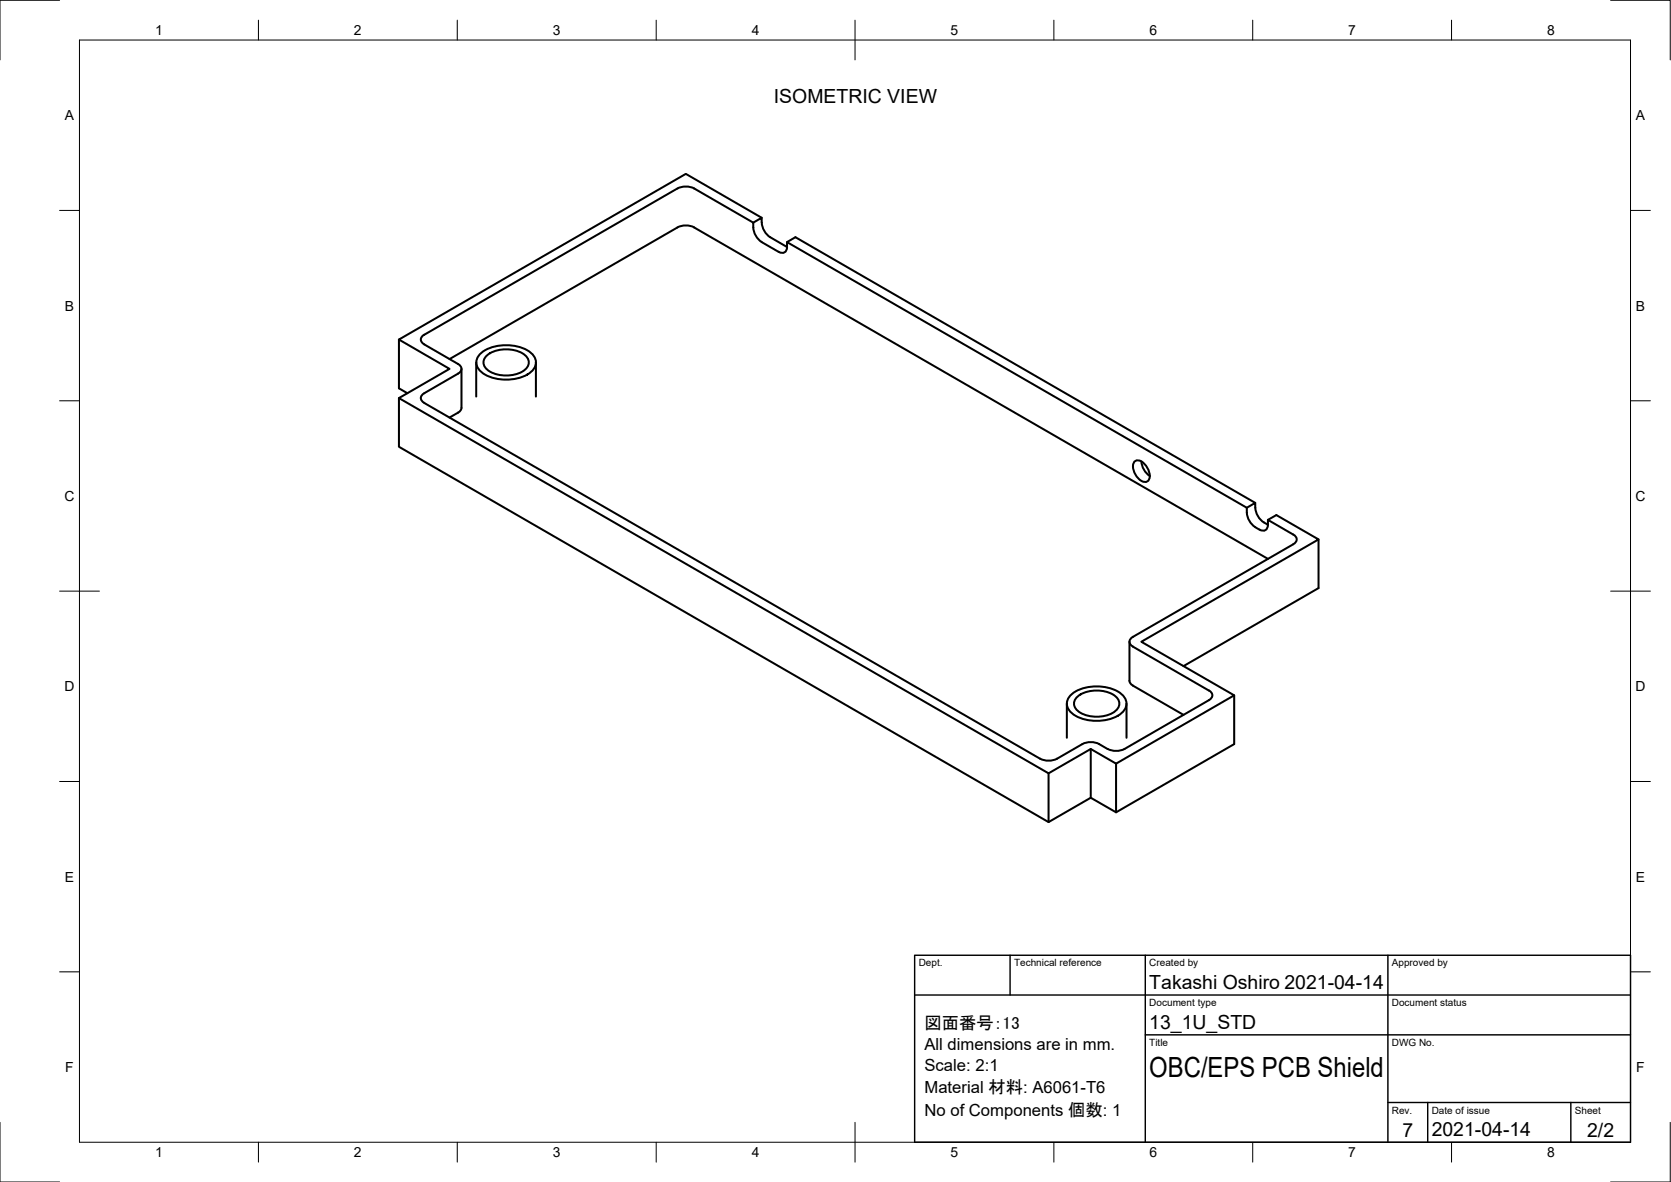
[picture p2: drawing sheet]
<svg xmlns="http://www.w3.org/2000/svg" width="420mm" height="297mm" viewBox="0 0 420 297" stroke-linecap="round" stroke-linejoin="round" font-family="sans-serif">
<!-- layer: Visible -->
<g fill="none" stroke="#000" stroke-width=".51">
<path d="M170.3 47.4l-63.6 36.7a1.3 1.3 0 0 0-.9 1.2 1.3 1.3 0 0 0 .9 1.3l8.5 4.9a1.29 1.29 0 0 1 .8 1.2 1.29 1.29 0 0 1-.8 1.2l-8.5 4.9a1.3 1.3 0 0 0-.9 1.2 1.3 1.3 0 0 0 .9 1.3l154.8 89.4 1.8 .5 1.9-.3 6.9-3.9 1.2-.4 1.3-.1a6.9 6.9 0 0 1 3.9 1.7M170.3 57.2l-57.3 33M170.3 57.2l1.8-.5h1.3l1.2 .5M170.3 47.4l1.2-.4 1.3-.1 1.8 .5 14.8 8.6v1.2M174.6 57.2l144.2 83.2M189.4 56l2.1-1.3a5 5 0 0 0 2.2 4.9l4.2 2.5M189.4 57.1l.5 1.8 1.1 1.6 4.8 2.8M191.5 54.7l-19.1-11-72.1 41.6 12.7 7.4-12.7 7.3 163.4 94.3 10.6-6.1 6.3 3.7 29.7-17.2-23.3-13.4 44.5-25.7-10.6-6.2-2.1 1.2M197.9 62.1v-1.3l115.6 66.8a5 5 0 0 0 2.1 4.9M197.9 60.8l2.1-1.2 115.6 66.8M197.9 62.1a1.29 1.29 0 0 1-.6 1.3 1.29 1.29 0 0 1-1.5-.1M100.3 85.3v12.3l2.1 1.2"/>
<path d="M116 92.7v9.8M119.7 91.1v8.6M120.6 89.1a10.6 10.6 0 0 1 10.2-1.8 4.9 4.9 0 0 1 4 3.8 4.2 4.2 0 0 1-3.1 3.5 11.5 11.5 0 0 1-10.5-1 2.92 2.92 0 0 1-.6-4.5zM122.6 89.2a8.2 8.2 0 0 1 9.9 .5 2.35 2.35 0 0 1-1.2 3.7 8.6 8.6 0 0 1-8.7-.5 2.24 2.24 0 0 1 0-3.7zM134.7 91.1v8.6M100.3 100v12.3l163.4 94.3 10.6-6.1 6.3 3.6 29.7-17.1v-12.3M116 102.5a1.49 1.49 0 0 1-.8 1.2l-2.2 1.2M285.2 116.1a1.8 1.8 0 0 1 2.7 .6l.7 1.1a2.53 2.53 0 0 1-.1 3.2 2.75 2.75 0 0 1-3.2-2 3.2 3.2 0 0 1-.1-2.9zM287 116l.5 1.7 .7 1.1 .9 .8M313.5 127.6l2.1-1.2a5.2 5.2 0 0 0 3.2 5.5M318.8 131.9a1.29 1.29 0 0 1-.6 1.3 1.29 1.29 0 0 1-1.5-.1l-1.1-.6M318.8 131.9v-1.3l6.4 3.7a1.3 1.3 0 0 1 .9 1.3 1.3 1.3 0 0 1-.9 1.2l-40.3 23.2a1.29 1.29 0 0 0-.9 1.3 1.29 1.29 0 0 0 .9 1.2l19.1 11"/>
<path d="M331.5 135.6v12.2l-33.9 19.6M268.2 176.8v8.6M269 174.9a10.6 10.6 0 0 1 10.3-1.9 4.9 4.9 0 0 1 4 3.8 4.2 4.2 0 0 1-3.1 3.5 11.5 11.5 0 0 1-10.5-1 2.92 2.92 0 0 1-.7-4.4zM271.1 175a8.2 8.2 0 0 1 9.8 .5 2.35 2.35 0 0 1-1.1 3.7 8.6 8.6 0 0 1-8.7-.5 2.24 2.24 0 0 1 0-3.7zM283.3 176.8v8.6M284 171.1a1.49 1.49 0 0 0 .9 1.2l12.7 7.3M284 161.3v9.8M304 176l-21.2 12.2-1.8 .5-1.3-.1-1.2-.4M304 173.5a1.29 1.29 0 0 1 .8 1.2 1.29 1.29 0 0 1-.8 1.2M263.7 194.3v12.3M274.3 188.2v12.3M280.6 191.9v12.2"/>
</g>
<!-- layer: Border -->
<g fill="none" stroke="#000" stroke-width=".25">
<path d="M15 .1h-15v15M20 10.1h390v276.9h-390zM65 5.1v5M115 5.1v5M165 5.1v5M215 5.1v10M265 5.1v5M315 5.1v5M365 5.1v5M405 .1h15v15M15 52.9h5M410 52.9h5"/>
<path d="M15 100.7h5M410 100.7h5M15 148.6h10M405 148.6h10M15 196.4h5M410 196.4h5M15 244.2h5M410 244.2h5M0 282.1v14.9h15M65 287v5M115 287v5M165 287v5"/>
<path d="M215 282.1v9.9M265 287v5M315 287v5M365 287v5M420 282.1v14.9h-15"/>
</g>
<!-- layer: TitleBlock -->
<path d="M230 240.1h180v46.9h-180zM230 250h180M254 240.1v9.9M288 240.1v46.9M349 240.1v46.9M288 260.1h122M349 277.1h61M359 277.1v9.9M395 277.1v9.9" fill="none" stroke="#000" stroke-width=".36"/>
<text font-size="7" x="289" y="270.6">OBC/EPS PCB Shield</text>
<g font-size="4.9">
<text x="194.6" y="26">ISOMETRIC VIEW</text>
<text x="289" y="248.5">Takashi Oshiro 2021-04-14</text>
<text x="289" y="258.6">13_1U_STD</text>
<text x="352.6" y="285.7">7</text>
<text x="360" y="285.5">2021-04-14</text>
<text x="399.1" y="285.7">2/2</text>
</g>
<text font-size="4.4" x="232.5" y="258.7">図面番号：13</text>
<g font-size="4.2">
<text x="232.5" y="263.8">All dimensions are in mm.</text>
<text x="232.5" y="269.1">Scale: 2:1</text>
<text x="232.5" y="274.7">Material 材料: A6061-T6</text>
<text x="232.5" y="280.4">No of Components 個数: 1</text>
</g>
<g font-size="3.5">
<text x="39" y="8.8">1</text>
<text x="89" y="8.8">2</text>
<text x="139" y="8.8">3</text>
<text x="189" y="8.8">4</text>
<text x="239" y="8.8">5</text>
<text x="289" y="8.8">6</text>
<text x="339" y="8.8">7</text>
<text x="389" y="8.8">8</text>
<text x="16.3" y="30.2">A</text>
<text x="411.3" y="30.2">A</text>
<text x="16.3" y="78">B</text>
<text x="411.3" y="78">B</text>
<text x="16.2" y="125.9">C</text>
<text x="411.2" y="125.9">C</text>
<text x="16.2" y="173.7">D</text>
<text x="411.2" y="173.7">D</text>
<text x="16.3" y="221.6">E</text>
<text x="411.3" y="221.6">E</text>
<text x="16.4" y="269.4">F</text>
<text x="411.4" y="269.4">F</text>
<text x="39" y="290.8">1</text>
<text x="89" y="290.8">2</text>
<text x="139" y="290.8">3</text>
<text x="189" y="290.8">4</text>
<text x="239" y="290.8">5</text>
<text x="289" y="290.8">6</text>
<text x="339" y="290.8">7</text>
<text x="389" y="290.8">8</text>
</g>
<g font-size="2.5">
<text x="231" y="242.9">Dept.</text>
<text x="255" y="242.9">Technical reference</text>
<text x="289" y="242.9">Created by</text>
<text x="350" y="242.9">Approved by</text>
<text x="289" y="252.8">Document type</text>
<text x="350" y="252.8">Document status</text>
<text x="289" y="262.9">Title</text>
<text x="350" y="262.9">DWG No.</text>
<text x="350" y="279.9">Rev.</text>
<text x="360" y="279.9">Date of issue</text>
<text x="396" y="279.9">Sheet</text>
</g>
</svg>
